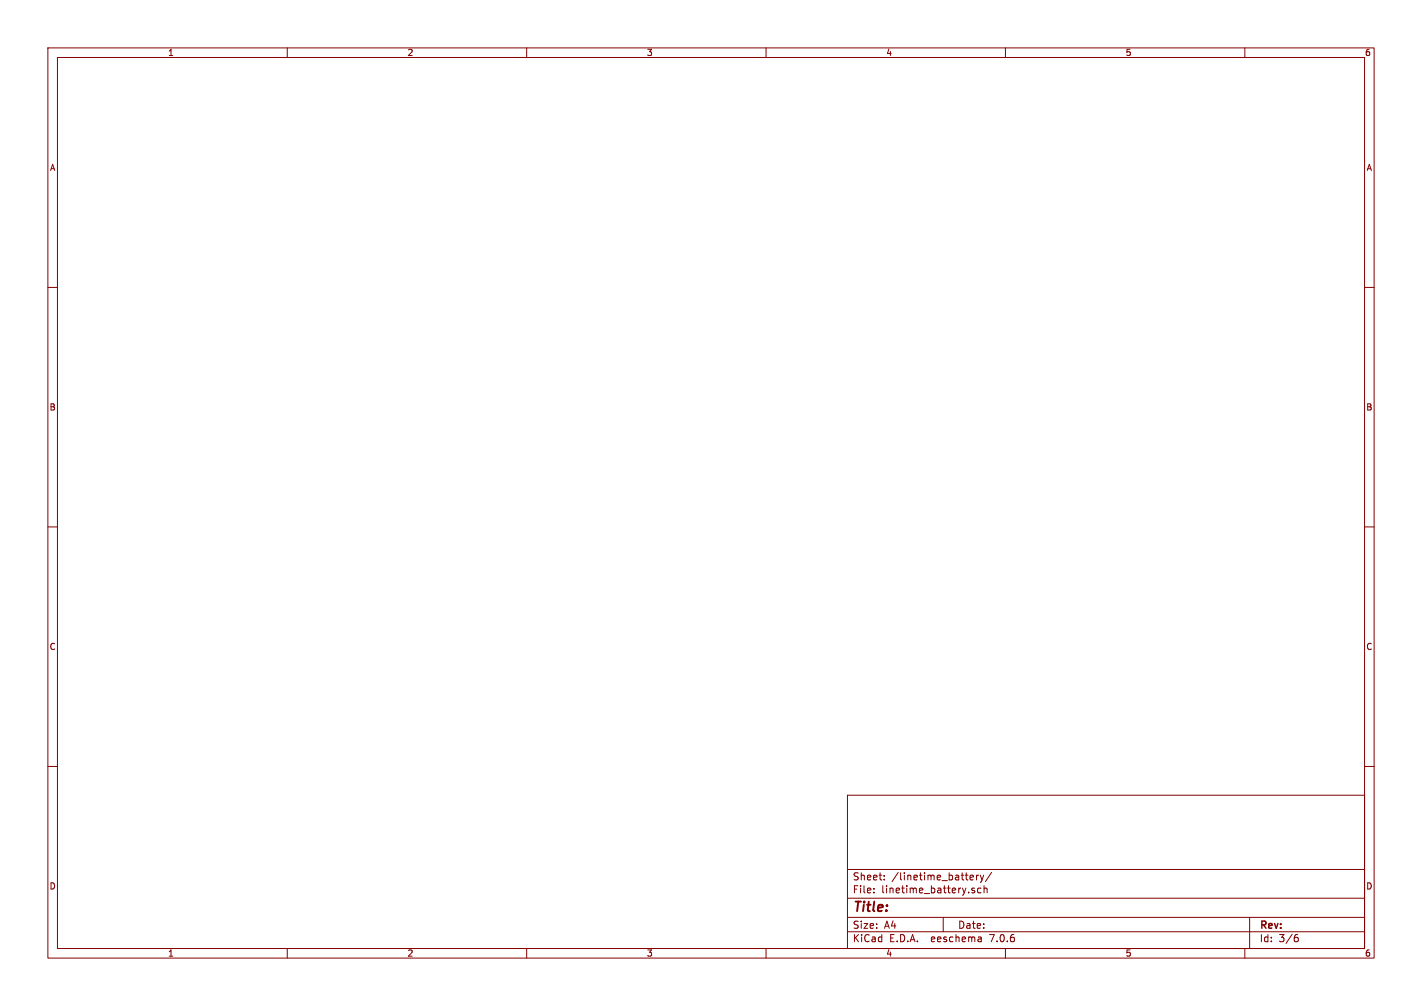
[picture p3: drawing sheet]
<svg xmlns="http://www.w3.org/2000/svg" width="297mm" height="210mm" viewBox="0 0 297 210" stroke-linecap="round" stroke-linejoin="round" font-family="sans-serif">
<g fill="none" stroke="#840000" stroke-width=".21">
<path d="M10 10h277v190h-277zM12 12h273v186h-273zM60 10v2M110 10v2M160 10v2M210 10v2M260 10v2M10 60h2M285 60h2M10 110h2M285 110h2M10 160h2"/>
<path d="M285 160h2M177 166h108v32h-108zM60 198v2M110 198v2M160 198v2M177 194.5h108M177 191.5h108M177 187.5h108M177 181.5h108M182.5 186.3v.1M182.5 185.5v.1M184.7 183.6v.1"/>
<path d="M184.7 182.8v.1M197 191.5v3M202.8 182.7l.4 .1 .1 .3-.7 .1M203.2 185.9l.3 .1 .1 .2-.2 .2h-.3M203.2 185.4l.3 .1M203.2 183.6l-.4 .1M204 182.7v1M204.4 182.7l-.4 .3M204.7 182.7l.4 1M204.9 195.7l.1 .9M204.9 185.5l-.4-.1-.3 .3 .1 .6h.6M205 196.5l-.2 .1"/>
<path d="M205 196h-.2M205.1 183.7l-.4 .5M205.5 182.7l-.4 1M205.5 185.5l.2-.1 .4 .1 .1 .9M205.5 184.9v1.5M207.1 182.1l-1.3 2M210 198v2M260 198v2M261 191.5v6.5M270.6 195.7h.3l.3 .3-.1 .5-.5 .1M271 195.1l-.4 .1"/>
</g>
<text font-size="2.8" fill="#840000" x="178" y="190.9">Title:</text>
<g font-size="2.1" fill="#840000">
<text x="178" y="184">Sheet:</text>
<text x="186.2" y="184">/linetime_battery/</text>
<text x="178" y="186.7">File:</text>
<text x="184.1" y="186.7">linetime_battery.sch</text>
<text x="178" y="196.9">KiCad</text>
<text x="178" y="194.1">Size:</text>
<text x="184.7" y="194.1">A4</text>
<text x="185.7" y="196.9">E.D.A.</text>
<text x="194.6" y="196.9">eeschema</text>
<text x="200" y="194.1">Date:</text>
<text x="207" y="196.9">7.0.6</text>
<text x="263" y="194.3">Rev:</text>
<text x="263" y="196.9">Id:</text>
<text x="267.1" y="196.9">3/6</text>
</g>
<g font-size="1.8" fill="#840000">
<text x="35" y="11.9">1</text>
<text x="85" y="11.9">2</text>
<text x="135" y="11.9">3</text>
<text x="185" y="11.9">4</text>
<text x="235" y="11.9">5</text>
<text x="285" y="11.9">6</text>
<text x="10.3" y="35.9">A</text>
<text x="285.3" y="35.9">A</text>
<text x="10.3" y="85.9">B</text>
<text x="285.3" y="85.9">B</text>
<text x="10.3" y="135.9">C</text>
<text x="285.3" y="135.9">C</text>
<text x="10.3" y="185.9">D</text>
<text x="285.3" y="185.9">D</text>
<text x="35" y="199.9">1</text>
<text x="85" y="199.9">2</text>
<text x="135" y="199.9">3</text>
<text x="185" y="199.9">4</text>
<text x="235" y="199.9">5</text>
<text x="285" y="199.9">6</text>
</g>
</svg>
